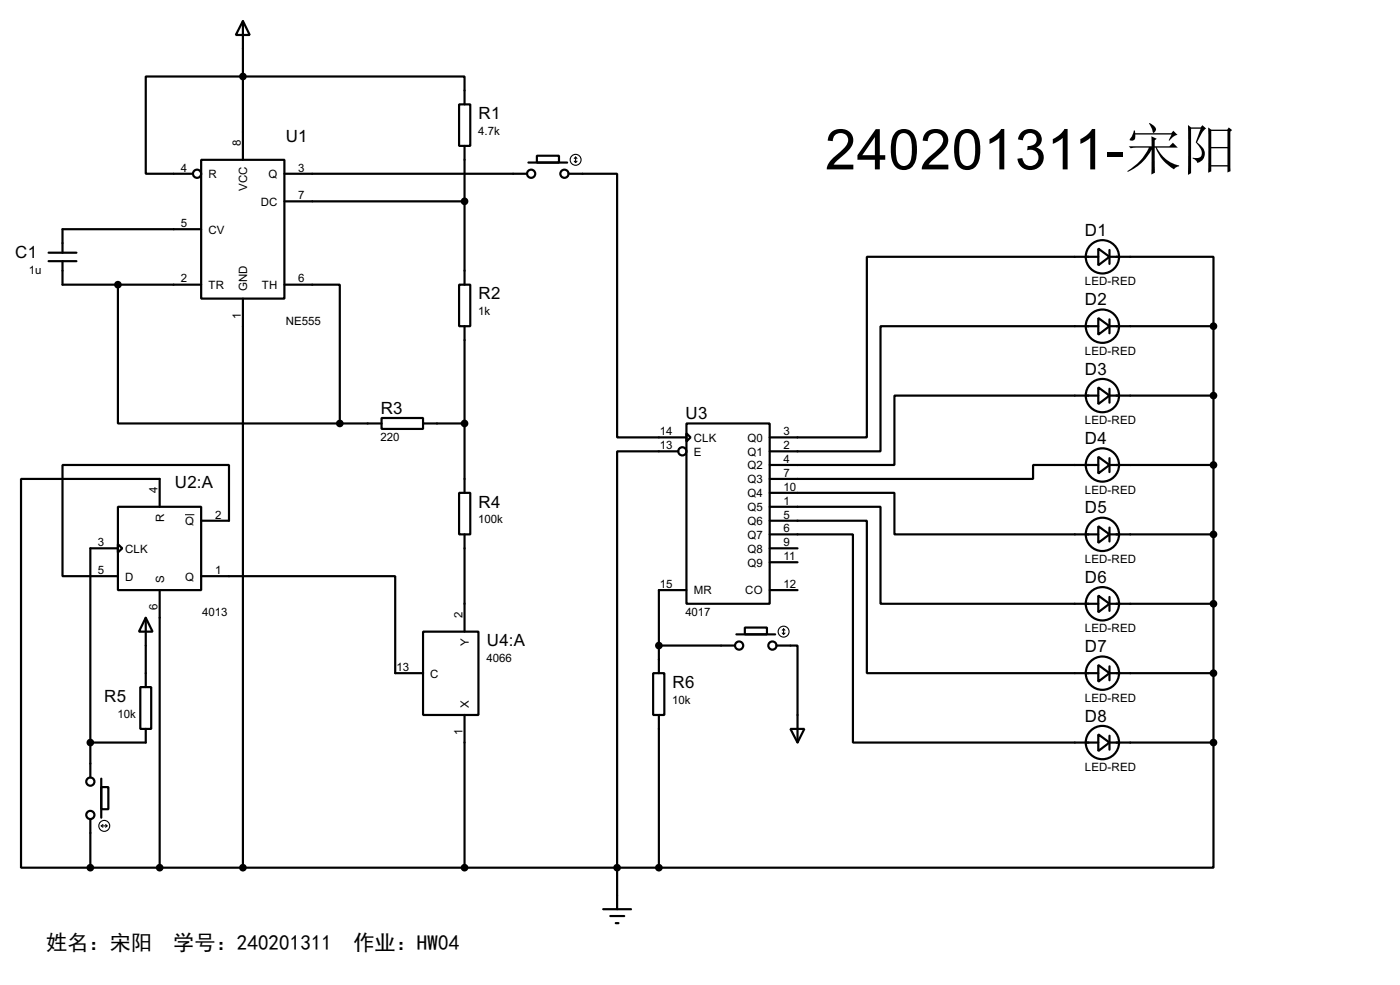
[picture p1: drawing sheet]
<svg xmlns="http://www.w3.org/2000/svg" width="256mm" height="180mm" viewBox="0 0 256 180" stroke-linecap="round" stroke-linejoin="round" font-family="sans-serif">
<g fill="none" stroke="#000" stroke-width=".4">
<path d="M44.5 3.9l1.3 2.5h-2.6zM44.5 3.9v25.4M84.1 19.1h2.1v7.6h-2.1zM85.1 19.1v-5.1h-58.4v17.8h8.7M36.9 29.3h15.2v25.4h-15.2zM52.1 31.8h44.5M52.1 36.9h33M85.1 26.7v25.4M96.8 29.8h7.1M98.4 28.5h4v1.3h-4zM104.2 31.8h8.9v48.3h12.7M8.9 46.3h5.1"/>
<path d="M8.9 47.8h5.1M11.5 47.8v4.3h25.4M21.6 52.1v25.4h40.7M36.9 42h-25.4v4.3M44.5 54.7v104.1M52.1 52.1h10.2v25.4M84.1 52.1h2.1v7.6h-2.1zM85.1 59.7v30.5M201.2 45.5l2.1 1.5-2.1 1.6zM201.2 58.2l2.1 1.5-2.1 1.6zM201.2 47h-42.4v33.1h-17.8M201.2 59.7h-39.9v22.9h-20.3"/>
<path d="M203.3 47h19v12.7M203.3 59.7h19M203.3 45.8v2.5M203.3 58.5v2.5M222.3 59.7v76.2M62.3 77.5h7.6M69.9 76.5h7.6v2h-7.6zM77.5 77.5h7.6M125.8 77.5h15.2v33h-15.2zM125.8 79.3l.7 .8-.7 .7zM201.2 70.9l2.1 1.5-2.1 1.6zM201.2 72.4h-37.3v12.7h-22.9"/>
<path d="M203.3 72.4h19M203.3 71.2v2.5M21.6 92.8h15.3v15.2h-15.3zM21.6 99.6l.8 .8-.8 .7zM29.3 92.8v-5.1h-25.4v71.1h12.7M36.9 95.3h5.1v-10.2h-30.5v20.4h10.1M84.1 90.2h2.1v7.6h-2.1zM85.1 97.8v17.8M124.3 82.6h-11.2v83.8M141 90.2h22.9v7.6h37.3M141 92.8h20.3v17.7h39.9M141 95.3h17.8v27.9h42.4"/>
<path d="M141 97.8h15.3v38.1h44.9M201.2 83.6l2.1 1.5-2.1 1.6zM201.2 96.3l2.1 1.5-2.1 1.6zM201.2 85.1h-11.9v2.6h-48.3M203.3 97.8h19M203.3 85.1h19M203.3 83.9v2.5M203.3 96.6v2.5M21.6 100.4h-5v41.9M26.7 113.1l1.3 2.5h-2.5zM26.7 113.1v12.7M29.3 108v50.8"/>
<path d="M36.9 105.5h35.5v17.7h5.1M77.5 115.6h10.2v15.3h-10.2zM120.7 118.2h14M125.8 108h-5.1v15.2M134.9 116.1h7.1M136.5 114.9h4v1.2h-4zM141 100.4h5.1M141 108h5.1M141 102.9h5.1M142.3 118.2h3.8v17.7M201.2 109l2.1 1.5-2.1 1.6zM203.3 110.5h19"/>
<path d="M203.3 109.3v2.5M25.7 125.8h2v7.6h-2zM26.7 133.4v2.5h-10.1M85.1 130.9v27.9M119.7 123.2h2v7.7h-2zM120.7 130.9v27.9M144.8 133.4h2.6l-1.3 2.5zM201.2 121.7l2.1 1.5-2.1 1.6zM201.2 134.4l2.1 1.5-2.1 1.6zM203.3 135.9h19M203.3 123.2h19M203.3 122v2.5"/>
<path d="M203.3 134.7v2.5M222.3 135.9v22.9h-101.6M16.6 158.8h104.1M16.6 149.9v8.9M18.6 144.1h1.3v4h-1.3zM18.6 142.5v7.2M110.5 166.4h5.1M111.8 167.7h2.6M112.8 169h.5"/>
<circle cx="36.1" cy="31.8" r=".75"/>
<circle cx="97.3" cy="31.8" r=".75"/>
<circle cx="103.4" cy="31.8" r=".75"/>
<circle cx="201.9" cy="47" r="3.1"/>
<circle cx="201.9" cy="59.7" r="3.1"/>
<circle cx="201.9" cy="72.4" r="3.1"/>
<circle cx="125" cy="82.6" r=".75"/>
<circle cx="201.9" cy="97.8" r="3.1"/>
<circle cx="201.9" cy="85.1" r="3.1"/>
<circle cx="135.4" cy="118.2" r=".75"/>
<circle cx="141.5" cy="118.2" r=".75"/>
<circle cx="201.9" cy="110.5" r="3.1"/>
<circle cx="201.9" cy="135.9" r="3.1"/>
<circle cx="201.9" cy="123.2" r="3.1"/>
<circle cx="16.5" cy="149.2" r=".75"/>
<circle cx="16.5" cy="143.1" r=".75"/>
</g>
<path d="M33.9 94.2h1.7" fill="none" stroke="#000" stroke-width=".18"/>
<g fill="none" stroke="#000" stroke-width=".2">
<path d="M105.2 29.5l.3 .3M105.5 28.8v1M105.5 28.8l-.3 .2M105.5 28.8l.2 .2M105.7 29.5l-.2 .3M143.3 115.9l.3 .2M143.6 115.1v1M143.6 115.1l-.3 .3M143.6 115.1l.2 .3M143.8 115.9l-.2 .2M18.6 151.2h1M18.6 151.2l.3 .2"/>
<path d="M18.9 150.9l-.3 .3M19.4 150.9l.2 .3M19.6 151.2l-.2 .2"/>
<circle cx="105.4" cy="29.3" r="1"/>
<circle cx="143.5" cy="115.6" r="1"/>
<circle cx="19.1" cy="151.2" r="1"/>
</g>
<g fill="#000" stroke="#000" stroke-width=".4">
<circle cx="44.5" cy="14" r=".5"/>
<circle cx="85.1" cy="36.9" r=".5"/>
<circle cx="21.6" cy="52.1" r=".5"/>
<circle cx="222.3" cy="59.7" r=".5"/>
<circle cx="62.2" cy="77.5" r=".5"/>
<circle cx="85.1" cy="77.5" r=".5"/>
<circle cx="222.3" cy="72.4" r=".5"/>
<circle cx="222.3" cy="97.8" r=".5"/>
<circle cx="222.3" cy="85.1" r=".5"/>
<circle cx="120.7" cy="118.2" r=".5"/>
<circle cx="222.3" cy="110.5" r=".5"/>
<circle cx="16.5" cy="135.9" r=".5"/>
<circle cx="222.3" cy="123.2" r=".5"/>
<circle cx="222.3" cy="135.9" r=".5"/>
<circle cx="16.5" cy="158.8" r=".5"/>
<circle cx="29.2" cy="158.8" r=".5"/>
<circle cx="44.5" cy="158.8" r=".5"/>
<circle cx="85.1" cy="158.8" r=".5"/>
<circle cx="113" cy="158.8" r=".5"/>
<circle cx="120.7" cy="158.8" r=".5"/>
</g>
<text font-size="11.5" x="151.2" y="31">240201311-宋阳</text>
<g font-size="3.9">
<text x="8.5" y="173.9">姓名：宋阳</text>
<text x="31.7" y="173.9">学号：240201311</text>
<text x="64.7" y="173.9">作业：HW04</text>
</g>
<g font-size="3.5">
<text x="87.7" y="21.8">R1</text>
<text x="52.4" y="25.9">U1</text>
<text x="2.8" y="47.2">C1</text>
<text x="198.8" y="43.2">D1</text>
<text x="87.7" y="54.8">R2</text>
<text x="198.8" y="55.9">D2</text>
<text x="198.8" y="68.6">D3</text>
<text x="69.8" y="75.7">R3</text>
<text x="125.6" y="76.7">U3</text>
<text x="198.8" y="81.3">D4</text>
<text x="32.1" y="89.4">U2:A</text>
<text x="87.7" y="92.9">R4</text>
<text x="198.8" y="94">D5</text>
<text x="198.8" y="106.7">D6</text>
<text x="89.2" y="118.3">U4:A</text>
<text x="198.8" y="119.4">D7</text>
<text x="123.2" y="125.9">R6</text>
<text x="19.1" y="128.5">R5</text>
<text x="198.8" y="132.1">D8</text>
</g>
<g font-size="2.4">
<text x="44.1" y="26.7" transform="rotate(-90 44.1 26.7)">8</text>
<text x="87.6" y="24.7">4.7k</text>
<text x="33.2" y="31.4">4</text>
<text x="38.2" y="32.6">R</text>
<text x="45.3" y="35" transform="rotate(-90 45.3 35)">VCC</text>
<text x="49.2" y="32.6">Q</text>
<text x="54.7" y="31.4">3</text>
<text x="33.2" y="41.6">5</text>
<text x="47.8" y="37.7">DC</text>
<text x="54.7" y="36.5">7</text>
<text x="38.2" y="42.7">CV</text>
<text x="5.3" y="50.1">1u</text>
<text x="33.2" y="51.7">2</text>
<text x="38.2" y="52.9">TR</text>
<text x="45.3" y="53.3" transform="rotate(-90 45.3 53.3)">GND</text>
<text x="48" y="52.9">TH</text>
<text x="54.7" y="51.7">6</text>
<text x="198.7" y="52.2">LED-RED</text>
<text x="44.1" y="58.4" transform="rotate(-90 44.1 58.4)">1</text>
<text x="52.3" y="59.4">NE555</text>
<text x="87.6" y="57.7">1k</text>
<text x="198.7" y="64.9">LED-RED</text>
<text x="198.7" y="77.6">LED-RED</text>
<text x="69.7" y="80.7">220</text>
<text x="120.9" y="79.7">14</text>
<text x="120.9" y="82.2">13</text>
<text x="127.1" y="80.8">CLK</text>
<text x="127.1" y="83.4">E</text>
<text x="136.9" y="80.8">Q0</text>
<text x="136.9" y="83.4">Q1</text>
<text x="143.6" y="79.7">3</text>
<text x="143.6" y="82.2">2</text>
<text x="136.9" y="85.9">Q2</text>
<text x="136.9" y="88.5">Q3</text>
<text x="143.6" y="84.7">4</text>
<text x="143.6" y="87.3">7</text>
<text x="143.6" y="89.8">10</text>
<text x="28.9" y="90.2" transform="rotate(-90 28.9 90.2)">4</text>
<text x="30.1" y="95.5" transform="rotate(-90 30.1 95.5)">R</text>
<text x="39.4" y="94.9">2</text>
<text x="87.6" y="95.8">100k</text>
<text x="136.9" y="91">Q4</text>
<text x="136.9" y="93.6">Q5</text>
<text x="143.6" y="92.4">1</text>
<text x="143.6" y="94.9">5</text>
<text x="198.7" y="90.4">LED-RED</text>
<text x="18" y="100">3</text>
<text x="22.9" y="101.2">CLK</text>
<text x="33.9" y="96.1">Q</text>
<text x="136.9" y="96.1">Q6</text>
<text x="136.9" y="98.6">Q7</text>
<text x="136.9" y="101.2">Q8</text>
<text x="143.6" y="97.4">6</text>
<text x="143.6" y="100">9</text>
<text x="18" y="105.1">5</text>
<text x="22.9" y="106.3">D</text>
<text x="30" y="106.7" transform="rotate(-90 30 106.7)">S</text>
<text x="33.9" y="106.3">Q</text>
<text x="39.4" y="105.1">1</text>
<text x="120.9" y="107.6">15</text>
<text x="136.9" y="103.7">Q9</text>
<text x="143.6" y="107.6">12</text>
<text x="143.6" y="102.5">11</text>
<text x="198.7" y="103.1">LED-RED</text>
<text x="28.8" y="111.7" transform="rotate(-90 28.8 111.7)">6</text>
<text x="37.1" y="112.7">4013</text>
<text x="84.7" y="113.1" transform="rotate(-90 84.7 113.1)">2</text>
<text x="125.6" y="112.7">4017</text>
<text x="127.1" y="108.8">MR</text>
<text x="136.5" y="108.8">CO</text>
<text x="85.9" y="118.3" transform="rotate(-90 85.9 118.3)">Y</text>
<text x="198.7" y="115.8">LED-RED</text>
<text x="72.7" y="122.8">13</text>
<text x="78.8" y="124">C</text>
<text x="89.2" y="121.2">4066</text>
<text x="21.6" y="131.4">10k</text>
<text x="85.9" y="129.5" transform="rotate(-90 85.9 129.5)">X</text>
<text x="123.2" y="128.9">10k</text>
<text x="198.7" y="128.5">LED-RED</text>
<text x="84.7" y="134.6" transform="rotate(-90 84.7 134.6)">1</text>
<text x="198.7" y="141.2">LED-RED</text>
</g>
</svg>
